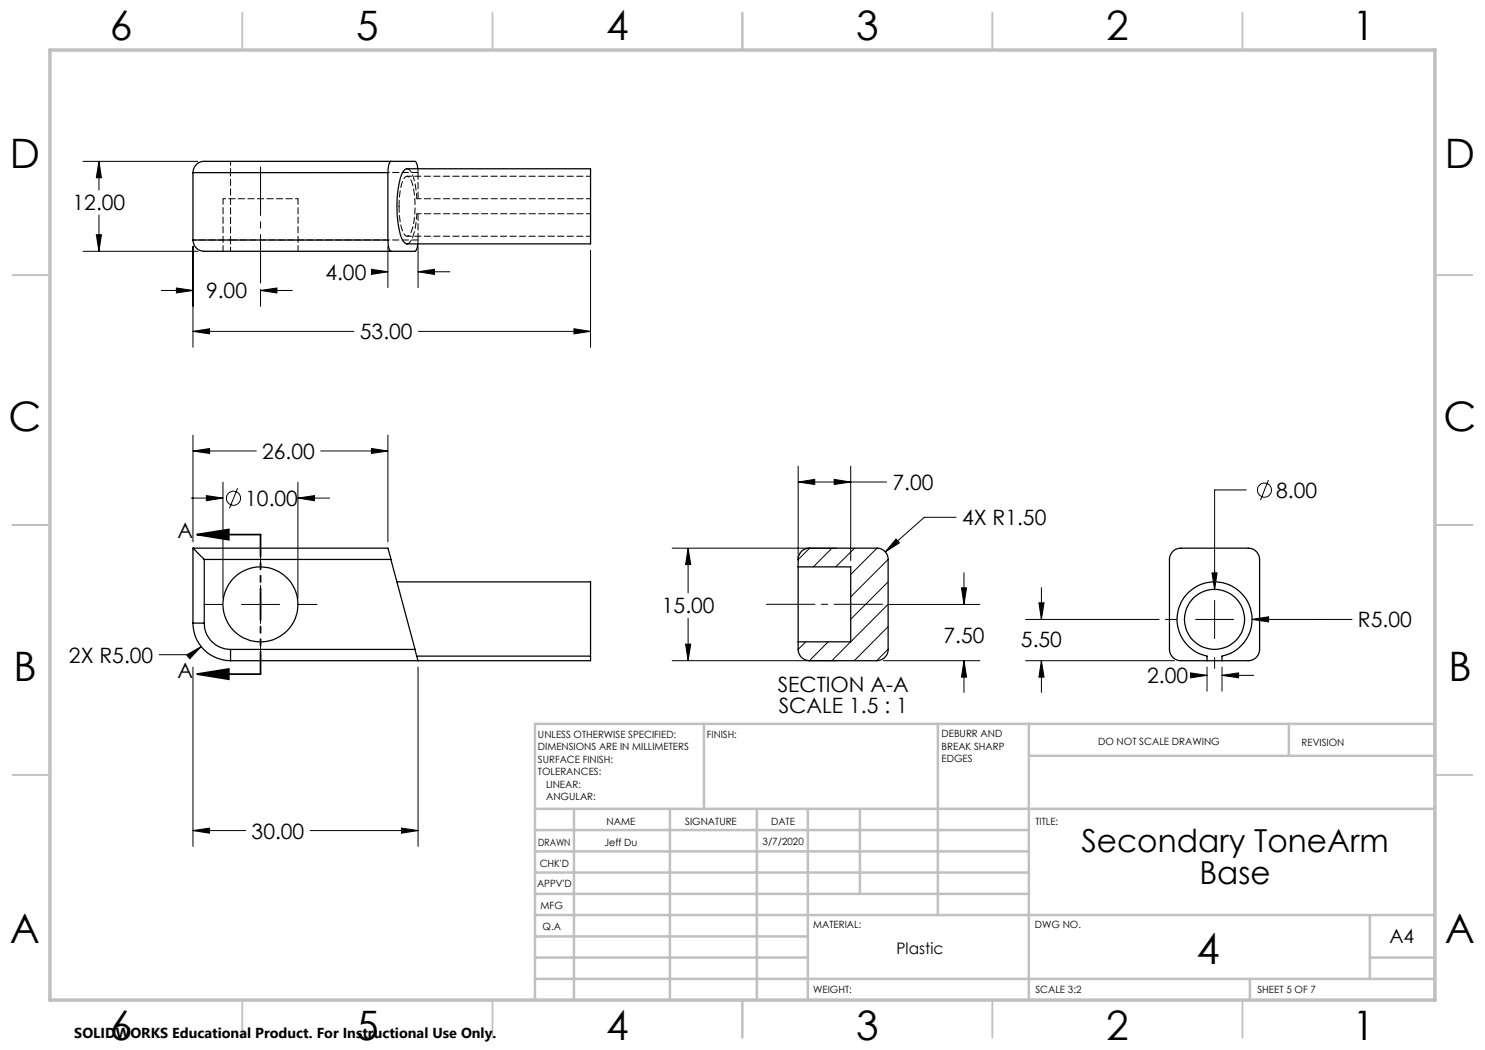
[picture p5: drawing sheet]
<svg xmlns="http://www.w3.org/2000/svg" width="297mm" height="210mm" viewBox="0 0 297 210" stroke-linecap="round" stroke-linejoin="round" font-family="sans-serif">
<g fill="none" stroke="#000" stroke-width=".2">
<path d="M16.6 32.3h23M19.8 32.3l.5 3.3h-1zM19.8 32.3v5.7M16.6 50.3h23M19.3 46.9h1l-.5 3.4zM19.8 43v7.3M32.2 58.1h6.4M35.3 57.6l3.3 .5-3.3 .5zM38.6 49.3v20.2M52.1 58.1l3.3-.5v1zM52.1 57.9v3.4M52.1 58.1h6.4"/>
<path d="M74.3 53.9l3.3 .5-3.3 .5zM74.4 54.4h3.2M77.6 49.3v8.2M83.6 54.4l3.3-.5v1zM83.6 49.3v8.2M83.6 54.4h6.4M118.1 50.1v19.4M38.6 66.3l3.3-.6v1.1zM38.6 66.3h32.2M83.7 66.3h34.4M114.8 65.7l3.3 .6-3.3 .5zM38.2 99.6h6.4"/>
<path d="M38.6 90.2l3.3-.5v1zM38.6 87v21.4M38.6 90.2h12.7M41.3 99.1l3.3 .5-3.3 .5zM44.6 96.4v23.2M47.5 97.6l-1.6 4.1M59.6 99.6l3.3-.5v1zM59.6 96.4v23.2M59.6 99.6h6.3M64.1 90.2h13.5M74.3 89.7l3.3 .5-3.3 .5zM77.6 87v21.4"/>
<path d="M159.6 96.4l3.3-.5v1zM159.6 93.2v18.9M159.6 96.4h17.7M166.8 95.9l3.3 .5-3.3 .5zM170.1 93.2v18.9M249.3 98h-6.4v19.9M253.7 96l-1.6 4M52.1 109.6v3.7M52.1 117.1v7.6M134.4 109.6h33M137.6 109.6l.5 3.3h-1zM137.6 109.6v9"/>
<path d="M161.9 109.6l-2.3 2.3M166.4 109.6l-3.7 3.8M170.9 109.6l-3.8 3.8M175.4 109.6l-5.3 5.3M177.6 111.9l-7.5 7.5M177.6 116.4l-7.5 7.5M179.2 107.8l.7 .8-2.8 1.8zM191.2 103.5h-6.3l-7.8 6.9M192.3 117.6h1l-.5 3.3zM192.8 114.5v6.4M208.3 117.5v6.4M242.4 114.6h1l-.5 3.3z"/>
<path d="M37.3 131l3-1.7-2.3 2.5zM38.6 133.4v35.9M40.3 129.3l-2.1 1.6h-6.4M40.8 120.9h3.7M48.3 120.9h7.6M52.1 128.5v3.7M59.7 120.9h3.7M83.6 133.4v35.9M134.4 132.1h33M137.1 128.8h1l-.5 3.3zM137.6 123.6v8.5M161.1 128.4l-1.5 1.5"/>
<path d="M165.6 128.4l-3.7 3.7M176.7 132.1h19.3M177.6 120.9l-11.2 11.2M177.6 125.3l-6.7 6.8M177.6 129.8l-2.3 2.3M177.8 120.9h18.2M192.8 132.1l.5 3.3h-1zM192.8 132.1v6.4M205.1 123.9h26.7M205.1 132.1h29.8M207.8 120.6h1l-.5 3.3zM208.3 132.1l.5 3.3h-1z"/>
<path d="M208.3 132.1v6.4M233.1 123.9h2.2M238.1 134.6l3.3 .5-3.3 .5zM238.8 135.1h2.6M239.1 123.9h7.6M241.4 133.4v4.8M242.9 120.1v7.6M242.9 131.5v2.2M244.4 135.1l3.3-.5v1zM244.4 133.4v4.8M244.4 135.1h6.4M250.4 123.9l3.3-.5v1z"/>
<path d="M250.4 123.9h20M38.6 166.1l3.3-.5v1zM38.6 166.1h10.5M62 166.1h21.6M80.3 165.6l3.3 .5-3.3 .5z"/>
<circle cx="46.7" cy="99.7" r="1.41"/>
<circle cx="252.9" cy="98" r="1.42"/>
</g>
<path d="M39.4 106.9h12.7M39.4 106.9l6.4-1v2zM39.4 134.8h12.7M39.4 134.8l6.4-1v2z" fill="none" stroke="#000" stroke-width=".35"/>
<path d="M52.1 56.6v-23.2M153.3 120.9h23.2" fill="none" stroke="#000" stroke-width=".2" stroke-dasharray="15.2 1.3 1.3 1.3" stroke-dashoffset="5.5"/>
<path d="M52.1 106.9v27.9" fill="none" stroke="#000" stroke-width=".35" stroke-dasharray="6.3 1.3 1.3 1.3 1.3 1.3" stroke-dashoffset="1.9"/>
<g fill="none" stroke="#c0c0c0" stroke-width=".35">
<path d="M48.5 2.5v7.5M98.5 2.5v7.5M148.5 2.5v7.5M198.5 2.5v7.5M248.5 2.5v7.5M2.5 55h7.5M287 55h7.5M2.5 105h7.5M287 105h7.5M2.5 155h7.5M287 155h7.5M48.5 200v7.5"/>
<path d="M98.5 200v7.5M148.5 200v7.5M198.5 200v7.5M248.5 200v7.5"/>
</g>
<g fill="none" stroke="#c0c0c0" stroke-width=".5">
<path d="M140.8 144.8v17M187.6 144.8v38.2M205.8 144.8v55.2M205.8 151.2h81.2M257.8 144.8v6.4M287 144.8h-180v55.2M107 161.8h180M107 178.8h98.8M107 174.5h98.8M107 170.3h98.8M107 166h98.8M114.8 161.8v38.2"/>
<path d="M134 161.8v38.2M151.4 161.8v38.2M161.6 161.8v38.2M172 161.8v17M107 195.8h180M107 191.5h54.6M107 187.3h54.6M107 183h180M250 195.8v4.2M274 191.5h13M274 183v12.8"/>
</g>
<path d="M10 10h277v190h-277z" fill="none" stroke="#c0c0c0" stroke-width=".7"/>
<g fill="#000">
<path d="M38.6 90.2l3.3-.5v1zM74.3 89.7l3.3 .5-3.3 .5zM38.6 166.1l3.3-.5v1zM80.3 165.6l3.3 .5-3.3 .5zM37.3 131l.7 .8 2.3-2.5zM41.3 99.1l3.3 .5-3.3 .5zM59.6 99.6l3.3-.5v1zM19.8 32.3l.5 3.3h-1zM19.3 46.9h1l-.5 3.4zM74.3 53.9l3.3 .5-3.3 .5zM83.6 54.4l3.3-.5v1zM38.6 66.3l3.3-.6v1.1zM114.8 65.7l3.3 .6-3.3 .5zM52.1 58.1l3.3-.5v1zM35.3 57.6l3.3 .5-3.3 .5zM238.1 134.6l3.3 .5-3.3 .5zM244.4 135.1l3.3-.5v1zM250.4 123.9l3.3 .5v-1zM242.4 114.6l.5 3.3 .5-3.3zM207.8 120.6h1l-.5 3.3zM208.3 132.1l.5 3.3h-1zM137.6 109.6l.5 3.3h-1zM137.1 128.8h1l-.5 3.3zM166.8 95.9l3.3 .5-3.3 .5zM159.6 96.4l3.3-.5v1zM192.3 117.6h1l-.5 3.3zM192.8 132.1l.5 3.3h-1zM179.2 107.8l-2.1 2.6 2.8-1.8z"/>
<path d="M39.4 106.9l6.4-1v2zM39.4 134.8l6.4-1v2z"/>
</g>
<g fill="none" stroke="#000" stroke-width=".25">
<path d="M38.6 34.5v13.5M38.6 34.5h39M77.6 34.5v13.5M78.2 32.3a2.71 2.71 0 0 0-.6 2.2M80.9 34l.5-.2h36.7v15h-36.7a1.7 1.7 0 0 1-1.2-1.4 22 22 0 0 1 .2-12.6zM83.6 33.8l-.3-1.2-.3-.3h-42.1a2.21 2.21 0 0 0-2.3 2.2M38.6 48a2.28 2.28 0 0 0 2.3 2.3h42.1l.3-.3 .3-1.2M38.6 48h39M77.6 48a2.88 2.88 0 0 0 .6 2.3M38.6 109.6l2.3 2.3M38.6 109.6h39l.6 2.3M38.6 109.6v15"/>
<path d="M40.9 111.9h37.3M40.9 111.9v12.7M78.2 111.9l4.8 18M79.4 116.4h38.7v14.8M159.6 113.4v-1.5a2.22 2.22 0 0 1 2.3-2.3h13.5a2.22 2.22 0 0 1 2.2 2.3v18a2.28 2.28 0 0 1-2.2 2.2h-13.5a2.28 2.28 0 0 1-2.3-2.2v-1.5M159.6 113.4v15M159.6 113.4h10.5v15h-10.5M234.4 110.4a2.08 2.08 0 0 1 1.7-.8h13.6a2.27 2.27 0 0 1 2.2 2.3v18a2.27 2.27 0 0 1-2.2 2.2h-13.6a2.27 2.27 0 0 1-2.2-2.2v-18l.1-.8zM38.6 124.6a7.5 7.5 0 0 0 7.5 7.5M38.6 124.6h2.3M40.9 124.6a5.2 5.2 0 0 0 5.2 5.3M46.1 129.9v2.2"/>
<path d="M46.1 129.9h36.9M83 129.9l.6 2.2M83.4 131.2h34.7M118.1 131.2v.9h-72M241.4 132.1v-.9a7.5 7.5 0 0 1-4.7-11.5 7.5 7.5 0 0 1 12.4 0 7.5 7.5 0 0 1-4.7 11.5v.9"/>
<circle cx="52.1" cy="120.9" r="7.5"/>
<circle cx="242.9" cy="123.9" r="6"/>
</g>
<path d="M81.4 33.7a1.95 1.95 0 0 1 1.3 1.7l.4 1.9 .3 2.4M83.4 42.7l-.1 1.3a7.2 7.2 0 0 1-1.6 4.7h-.3" fill="none" stroke="#000" stroke-width=".2" stroke-dasharray="1.3 .6" stroke-dashoffset=".2"/>
<path d="M83.6 39.7v-5.2M83.6 48v-5.3" fill="none" stroke="#000" stroke-width=".2" stroke-dasharray="1.3 .6" stroke-dashoffset="-.1"/>
<path d="M83.6 34.5v-.8M118.1 39.7h-34.7M118.1 35.2h-36.7M81.4 47.2h36.7M83.6 48.7v-.7M118.1 42.7h-34.7" fill="none" stroke="#000" stroke-width=".2" stroke-dasharray="1.3 .6" stroke-dashoffset=".4"/>
<path d="M59.6 39.7h-15" fill="none" stroke="#000" stroke-width=".2" stroke-dasharray="1.3 .6" stroke-dashoffset=".8"/>
<path d="M44.6 39.7v10.5M59.6 50.2v-10.5M79.8 41.2l.1-1.7a6.1 6.1 0 0 1 1.3-4.2 1.15 1.15 0 0 1 1.2 1.2 17.4 17.4 0 0 1-.3 10.1 .75 .75 0 0 1-.8 .6 .75 .75 0 0 1-.7-.7 13.4 13.4 0 0 1-.8-5.3" fill="none" stroke="#000" stroke-width=".2" stroke-dasharray="1.3 .6" stroke-dashoffset=".1"/>
<path d="M38.6 34.5h7.5M46.1 48h-7.5" fill="none" stroke="#000" stroke-width=".2" stroke-dasharray="1.3 .6" stroke-dashoffset=".7"/>
<path d="M46.1 34.5v-2.3M46.1 48v2.2" fill="none" stroke="#000" stroke-width=".2" stroke-dasharray="1.3 .6" stroke-dashoffset=".5"/>
<path d="M46.1 48v-13.5" fill="none" stroke="#000" stroke-width=".2" stroke-dasharray="1.3 .6" stroke-dashoffset=".6"/>
<path d="M46.1 34.5h37.5M83.6 48h-37.5" fill="none" stroke="#000" stroke-width=".2" stroke-dasharray="1.3 .6"/>
<text font-size="8.5" x="239.3" y="192.7">4</text>
<g font-size="8.1">
<text x="22" y="8">6</text>
<text x="71.2" y="8">5</text>
<text x="121.2" y="8">4</text>
<text x="171.3" y="8">3</text>
<text x="221.3" y="8">2</text>
<text x="270.5" y="8">1</text>
<text x="2" y="33.6">D</text>
<text x="289" y="33.6">D</text>
<text x="1.7" y="86.1">C</text>
<text x="288.7" y="86.1">C</text>
<text x="2.7" y="136.1">B</text>
<text x="289.7" y="136.1">B</text>
<text x="2" y="188.6">A</text>
<text x="289" y="188.6">A</text>
<text x="22" y="208">6</text>
<text x="71.2" y="208">5</text>
<text x="121.2" y="208">4</text>
<text x="171.3" y="208">3</text>
<text x="221.3" y="208">2</text>
<text x="270.5" y="208">1</text>
</g>
<g font-size="6.3">
<text x="216.3" y="170.5">Secondary ToneArm</text>
<text x="239.9" y="176.8">Base</text>
</g>
<g font-size="4.2">
<text x="14.5" y="42.1">12.00</text>
<text x="41.2" y="59.7">9.00</text>
<text x="65.1" y="55.9">4.00</text>
<text x="72" y="67.8">53.00</text>
<text x="52.4" y="91.8">26.00</text>
<text x="49" y="101.2">10.00</text>
<text x="178.5" y="98">7.00</text>
<text x="255.2" y="99.6">8.00</text>
<text x="35.5" y="107.7">A</text>
<text x="192.4" y="105.1">4X R1.50</text>
<text x="132.4" y="122.7">15.00</text>
<text x="271.6" y="125.5">R5.00</text>
<text x="188.7" y="128.6">7.50</text>
<text x="204.2" y="129.3">5.50</text>
<text x="13.8" y="132.5">2X R5.00</text>
<text x="35.5" y="135.6">A</text>
<text x="229.4" y="136.6">2.00</text>
<text x="155.5" y="138.4">SECTION A-A</text>
<text x="155.8" y="142.6">SCALE 1.5 : 1</text>
<text x="50.3" y="167.7">30.00</text>
</g>
<text font-size="3.9" x="277.9" y="188.5">A4</text>
<text font-size="3.2" x="179.3" y="190.9">Plastic</text>
<text font-size="2.9" x="14.9" y="207.6">SOLIDWORKS Educational Product. For Instructional Use Only.</text>
<g font-size="2">
<text x="107.6" y="147.6">UNLESS OTHERWISE SPECIFIED:</text>
<text x="141.4" y="147.6">FINISH:</text>
<text x="188.3" y="147.5">DEBURR AND</text>
<text x="188.3" y="150">BREAK SHARP</text>
<text x="219.6" y="149">DO NOT SCALE DRAWING</text>
<text x="260.3" y="149.2">REVISION</text>
<text x="107.6" y="150.1">DIMENSIONS ARE IN MILLIMETERS</text>
<text x="107.6" y="152.6">SURFACE FINISH:</text>
<text x="107.6" y="155.1">TOLERANCES:</text>
<text x="188.3" y="152.5">EDGES</text>
<text x="109.2" y="157.6">LINEAR:</text>
<text x="109.2" y="160.1">ANGULAR:</text>
<text x="121.3" y="165">NAME</text>
<text x="137" y="164.9">SIGNATURE</text>
<text x="154.2" y="164.9">DATE</text>
<text x="207.1" y="164.9">TITLE:</text>
<text x="107.6" y="169.1">DRAWN</text>
<text x="107.9" y="173.3">CHK'D</text>
<text x="120.9" y="169.1">Jeff Du</text>
<text x="152.5" y="168.9">3/7/2020</text>
<text x="107.4" y="177.4">APPV'D</text>
<text x="108.1" y="181.8">MFG</text>
<text x="108.5" y="186">Q.A</text>
<text x="162.6" y="185.5">MATERIAL:</text>
<text x="207" y="185.5">DWG NO.</text>
<text x="162.6" y="198.5">WEIGHT:</text>
<text x="207.1" y="198.6">SCALE 3:2</text>
<text x="251.5" y="198.6">SHEET 5 OF 7</text>
</g>
</svg>
